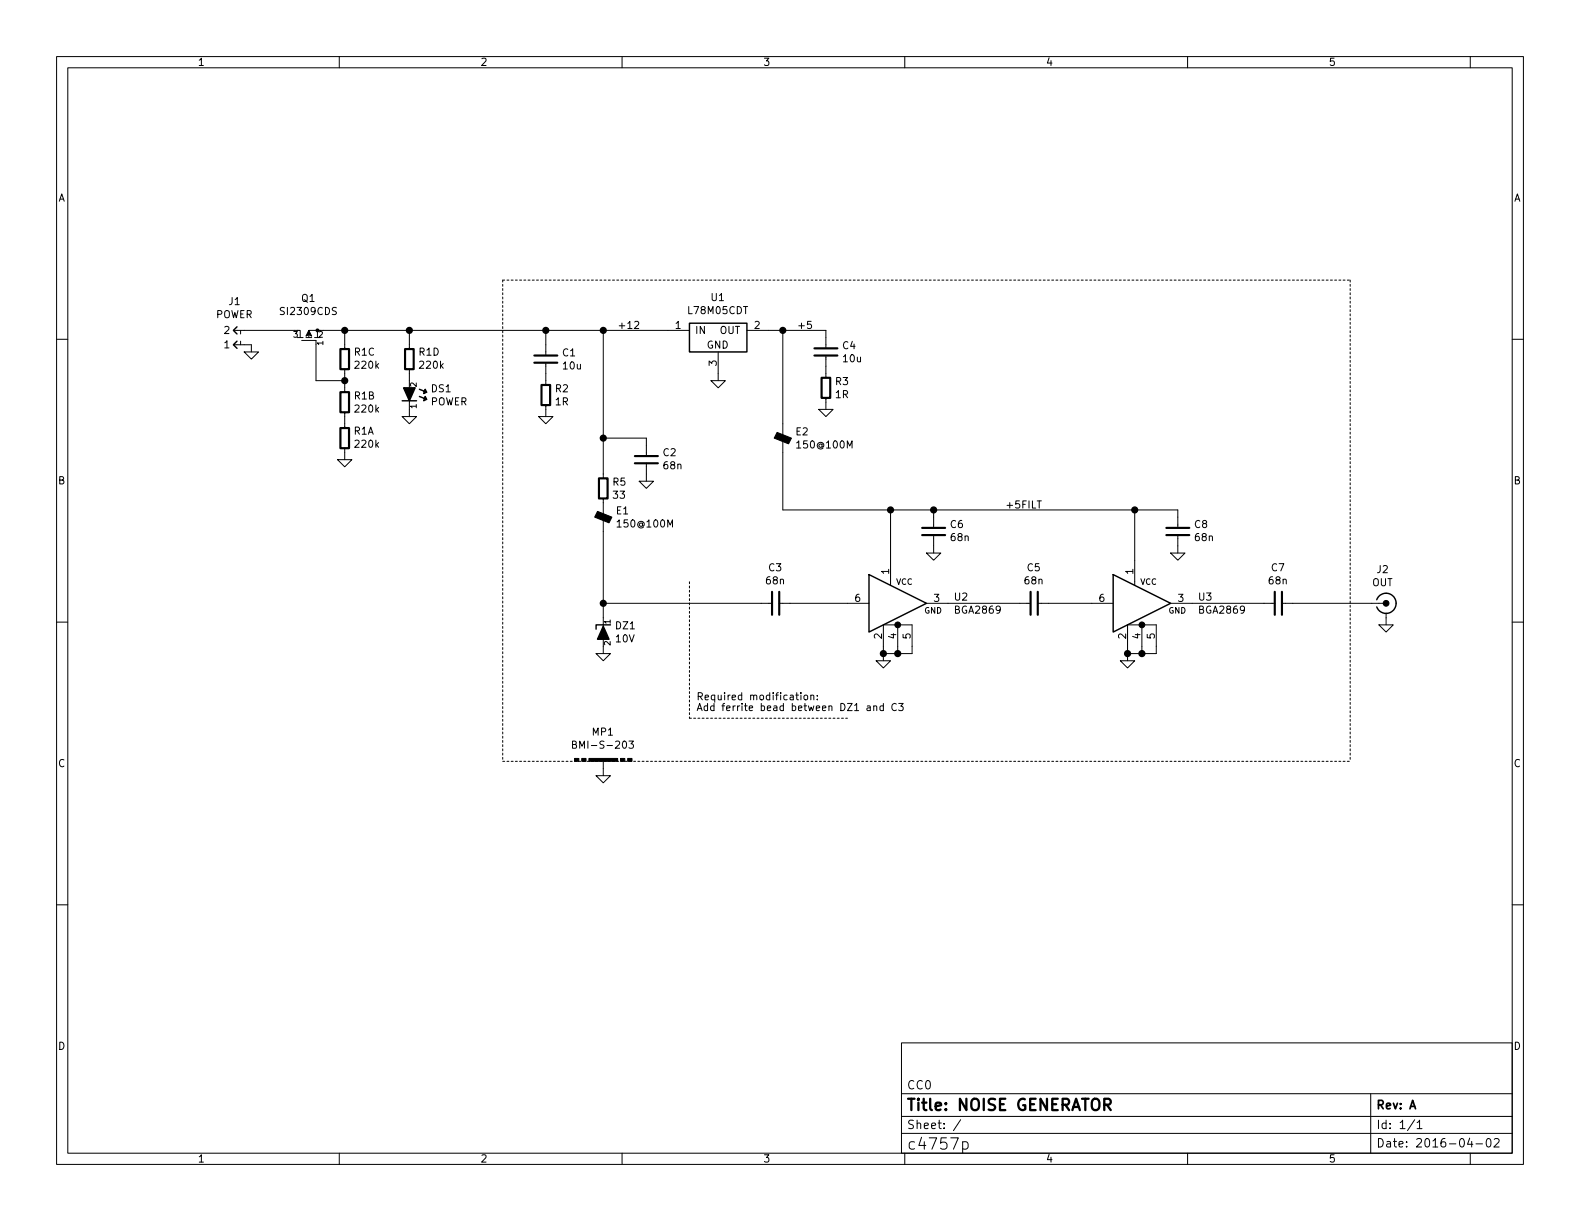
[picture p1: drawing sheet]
<svg xmlns="http://www.w3.org/2000/svg" width="279mm" height="216mm" viewBox="0 0 279 216" stroke-linecap="round" stroke-linejoin="round" font-family="sans-serif">
<g fill="none" stroke="#000" stroke-width=".18">
<path d="M10 10h259.4v195.9h-259.4zM12 12h255.4v191.9h-255.4zM60 10v2M110 10v2M160 10v2M210 10v2M260 10v2M10 60h2M41.3 58.4h10.8M42.5 58.4v.7M52.6 59.7h1M54.1 59.7h1"/>
<path d="M55.6 59.7h1M56.6 58.4h-2v1.3M57.1 58.4h64.8M61 58.4v3.3M72.4 58.4v3.3M96.5 58.4v4.5M106.7 58.4v26.2M112.2 56.9l.5-.1 .3 .4-.1 .2-.7 .7h.8M132.1 58.4h13.9v3.2M138.4 58.4v31.8h69.9v3.1M267.4 60h2M41.3 61h3.1v1.2"/>
<path d="M42.5 60.3v.7M43.2 62.2h2.5l-1.3 1.3zM53.3 60.2h2.6M55.9 61v6.3h5.1M61 65.3v4M61 72.9v2.8M61 79.2v2.1M71.1 73.7h2.6l-1.3 1.2zM72.4 65.3v2M72.4 70.9v2.8M95.2 73.7h2.6l-1.3 1.2zM96.5 64.1v4"/>
<path d="M96.5 71.6v2.1M106.7 77.5h7.6v3.1M125.7 67.3h2.6l-1.3 1.3zM127 62.2v5.1M140.9 78.3l.3-.3v1.2M140.9 79.2h.7M144.8 72.4h2.5l-1.3 1.3zM146 62.9v3.9M146 70.4v2M59.7 81.3h2.5l-1.2 1.3zM106.7 88.1v22.6M109.1 92.3l.4-.4v1.3"/>
<path d="M109.1 93.2h.8M113 85.1h2.6l-1.3 1.3zM114.3 81.9v3.2M157.5 90.2v13.3M163.8 97.8h2.6l-1.3 1.3zM165.1 90.2v3.1M165.1 94.6v3.2M183.4 88.6h.7M200.7 90.2v13.3M207 97.8h2.5l-1.2 1.3zM208.3 94.6v3.2M10 110h2"/>
<path d="M105.4 115.6h2.5l-1.2 1.2zM106.7 106.7h29.8M106.7 114.3v1.3M137.8 106.7h15.9M154.9 116.8h2.6l-1.3 1.3zM156.2 115.6h5.1v-5.1h-5.1v6.3M158.7 110.5v5.1M163.8 106.7h18.4M183.5 106.7h13.3M198.1 116.8h2.6l-1.3 1.3zM199.4 115.6h5.1v-5.1h-5.1v6.3M201.9 110.5v5.1"/>
<path d="M207 106.7h18.4M226.7 106.7h18.4M243.8 110.5h2.6l-1.3 1.3zM245.1 108.5v2M267.4 110h2M101.2 131.6h.6l.1-.2v-.2l-.7-.2v1.3h.5l.2-.1 .1-.3-.3-.3M105.4 137.2h2.5l-1.2 1.2zM106.7 134.6v2.6M111.2 131h.8l-.4 .5 .3 .1 .1 .5-.2 .2-.6-.1M141.6 122.5v.1M141.6 122.9v.8M142.3 123l.3-.1 .2 .1-.1 .7h-.3l-.2-.2z"/>
<path d="M143.4 123l.2-.1 .3 .1v.7M143.4 122.9v.8M144.5 123.6v.1M144.5 123v.1M153.4 124.9h.4l.1 .8M153.9 125.1l-.4 .1-.2 .1 .2 .4 .4-.1M154.5 124.9l.2-.1 .3 .1v.8M154.5 124.8v.9M156.2 124.9l-.4-.1-.2 .2 .1 .6h.5M156.2 124.4v1.3M158.5 124.5a.6 .6 0 0 0-.8 .4 .6 .6 0 0 0 .5 .8l.3-.2M158.9 124.4h.8l-.4 .5 .3 .1 .1 .4-.2 .3-.6-.2"/>
<path d="M10 160h2M267.4 160h2M159.4 184.4h108v19.5h-108zM159.4 197.4h108M159.4 193.4h108M169.9 198l-1.3 1.9M242.4 193.4v10.5M250.2 198l-1.3 1.9M250.6 198.5l.4-.4v1.5M250.6 199.6h.9M60 203.9v2M110 203.9v2"/>
<path d="M159.4 200.4h108M160 203.9v2M170.2 202a.68 .68 0 0 1 .9 .1l.1 .2-.1 .7-.3 .2-.6-.1M210 203.9v2M259.9 201.2l-.4 1.1h1M260 203.9v2M261 202.3h1.2M262.9 201.5l.4-.2a.94 .94 0 0 1 0 1.5 .82 .82 0 0 1-.4-1.3zM264.2 201.5l.2-.2h.4l.2 .2 .1 .3-.9 1h.9"/>
</g>
<path d="M195.3 195.4h.7a.55 .55 0 0 0 .4-.6 .55 .55 0 0 0-.4-.5h-.7v2M195.7 195.4l.7 .9" fill="none" stroke="#000" stroke-width=".41"/>
<g fill="#000" stroke="#000" stroke-width=".18">
<path d="M54.6 58.4l.5 1-.5-.2-.5 .2zM137.4 76.5l2.6 1-.6 1-2.5-1zM105.7 90.4l2.5 1-.5 1.1-2.5-1.1zM101.6 134.1h.8v.5h-.8zM102.9 134.1h.7v.5h-.7zM104.1 134.1h5.1v.5h-5.1zM109.7 134.1h.8v.5h-.8zM111 134.1h.8v.5h-.8z"/>
<circle cx="56.1" cy="58.4" r=".25"/>
<circle cx="158.8" cy="110.5" r=".51"/>
<circle cx="201.9" cy="110.5" r=".51"/>
<circle cx="245.1" cy="106.7" r=".51"/>
</g>
<path d="M41.9 57.8l-.6 .6 .6 .7M121.9 57.2h10.2v5h-10.2zM41.9 60.3l-.6 .7 .6 .6M71.1 70.9h2.6M74.2 70.1l1.2 .5-.5 .3 .3-.8 .2 .5M74.2 68.8l1.2 .5-.5 .3 .3-.8 .2 .5M107.9 110.5h-2.5v.8M153.7 101.6l10.1 5.1-10.1 5.1zM196.8 101.6l10.2 5.1-10.2 5.1zM243.5 106a1.77 1.77 0 0 1 2.7-.7 1.77 1.77 0 0 1 0 2.8 1.77 1.77 0 0 1-2.7-.8" fill="none" stroke="#000" stroke-width=".25"/>
<g fill="#000" stroke="#000" stroke-width=".25">
<path d="M71.4 68.6h2l-1 2.3zM106.7 110.7l1 2.3h-2z"/>
<circle cx="61" cy="58.4" r=".51"/>
<circle cx="72.4" cy="58.4" r=".51"/>
<circle cx="96.5" cy="58.4" r=".51"/>
<circle cx="106.7" cy="58.4" r=".51"/>
<circle cx="138.4" cy="58.4" r=".51"/>
<circle cx="61" cy="67.3" r=".51"/>
<circle cx="106.7" cy="77.5" r=".51"/>
<circle cx="157.5" cy="90.2" r=".51"/>
<circle cx="165.1" cy="90.2" r=".51"/>
<circle cx="200.7" cy="90.2" r=".51"/>
<circle cx="106.7" cy="106.7" r=".51"/>
<circle cx="156.2" cy="115.6" r=".51"/>
<circle cx="158.8" cy="115.6" r=".51"/>
<circle cx="199.4" cy="115.6" r=".51"/>
<circle cx="201.9" cy="115.6" r=".51"/>
</g>
<g fill="none" stroke="#000" stroke-width=".38">
<path d="M60.2 75.7h1.5v3.5h-1.5zM60.2 69.3h1.5v3.6h-1.5zM60.2 61.7h1.5v3.6h-1.5zM71.6 61.7h1.6v3.6h-1.6zM94.5 64.1h4.1M94.5 62.9h4.1M95.8 68.1h1.5v3.5h-1.5zM144 62.9h4.1M144 61.6h4.1M145.3 66.8h1.5v3.6h-1.5zM105.9 84.6h1.5v3.5h-1.5zM112.3 80.6h4"/>
<path d="M112.3 81.9h4M163.1 93.3h4M163.1 94.6h4M206.2 93.3h4.1M206.2 94.6h4.1M136.5 104.6v4.1M137.8 104.6v4.1M182.2 104.6v4.1M183.5 104.6v4.1M225.4 104.6v4.1M226.7 104.6v4.1"/>
</g>
<path d="M88.9 49.5h149.9M88.9 49.5v85.1M238.8 49.5v85.1M121.9 102.9v24.1M88.9 134.6h149.9M121.9 127h28" fill="none" stroke="#000" stroke-width=".18" stroke-dasharray=".3 .4"/>
<g font-size="2.8">
<text x="160.4" y="196.4">Title: NOISE GENERATOR</text>
<text x="160.4" y="203.3">c4757p</text>
</g>
<g font-size="2.1">
<text x="160.4" y="192.6">CC0</text>
<text x="243.4" y="196.1">Rev: A</text>
<text x="160.4" y="199.6">Sheet: /</text>
<text x="243.4" y="202.9">Date: 2016-04-02</text>
<text x="243.4" y="199.6">Id: 1/1</text>
</g>
<g font-size="1.8">
<text x="35" y="11.6">1</text>
<text x="85" y="11.6">2</text>
<text x="135" y="11.6">3</text>
<text x="185" y="11.6">4</text>
<text x="235" y="11.6">5</text>
<text x="10.4" y="35.6">A</text>
<text x="267.8" y="35.6">A</text>
<text x="40.6" y="53.9">J1</text>
<text x="53.4" y="53.4">Q1</text>
<text x="125.9" y="53.2">U1</text>
<text x="38.2" y="56.3">POWER</text>
<text x="39.9" y="59.1">2</text>
<text x="49.9" y="55.7">SI2309CDS</text>
<text x="109.2" y="58.2">+12</text>
<text x="119.5" y="58.2">1</text>
<text x="121.9" y="55.5">L78M05CDT</text>
<text x="122.9" y="59.1">IN</text>
<text x="127.3" y="59.1">OUT</text>
<text x="133.5" y="58.2">2</text>
<text x="141" y="58.2">+5</text>
<text x="39.9" y="61.6">1</text>
<text x="62.8" y="62.9">R1C</text>
<text x="63" y="65.2">220k</text>
<text x="74.2" y="62.9">R1D</text>
<text x="74.4" y="65.2">220k</text>
<text x="99.6" y="63">C1</text>
<text x="99.7" y="65.3">10u</text>
<text x="125" y="61.6">GND</text>
<text x="126.7" y="64.6" transform="rotate(-90 126.7 64.6)">3</text>
<text x="149.1" y="61.7">C4</text>
<text x="149.3" y="64.1">10u</text>
<text x="62.8" y="70.6">R1B</text>
<text x="76.2" y="71.7">POWER</text>
<text x="76.4" y="69.4">DS1</text>
<text x="98.3" y="69.4">R2</text>
<text x="98.3" y="71.7">1R</text>
<text x="147.9" y="68.1">R3</text>
<text x="147.9" y="70.4">1R</text>
<text x="62.7" y="76.9">R1A</text>
<text x="63" y="72.9">220k</text>
<text x="140.8" y="77">E2</text>
<text x="63" y="79.2">220k</text>
<text x="117.4" y="80.7">C2</text>
<text x="117.5" y="83">68n</text>
<text x="141.4" y="79.3">150@100M</text>
<text x="10.4" y="85.6">B</text>
<text x="108.5" y="85.9">R5</text>
<text x="108.6" y="88.2">33</text>
<text x="177.8" y="89.9">+5FILT</text>
<text x="267.8" y="85.6">B</text>
<text x="109.1" y="91">E1</text>
<text x="109.6" y="93.3">150@100M</text>
<text x="168.2" y="93.4">C6</text>
<text x="168.3" y="95.7">68n</text>
<text x="211.4" y="93.4">C8</text>
<text x="211.5" y="95.7">68n</text>
<text x="136" y="101">C3</text>
<text x="157.2" y="101.4" transform="rotate(-90 157.2 101.4)">1</text>
<text x="181.8" y="101">C5</text>
<text x="200.4" y="101.4" transform="rotate(-90 200.4 101.4)">1</text>
<text x="224.9" y="101">C7</text>
<text x="243.6" y="101.3">J2</text>
<text x="135.6" y="103.3">68n</text>
<text x="151.3" y="106.4">6</text>
<text x="165.3" y="106.4">3</text>
<text x="168.9" y="106.2">U2</text>
<text x="181.4" y="103.3">68n</text>
<text x="194.5" y="106.4">6</text>
<text x="208.4" y="106.4">3</text>
<text x="212.1" y="106.2">U3</text>
<text x="224.5" y="103.3">68n</text>
<text x="242.7" y="103.7">OUT</text>
<text x="109" y="111.3">DZ1</text>
<text x="109" y="113.6">10V</text>
<text x="156" y="112.9" transform="rotate(-90 156 112.9)">2</text>
<text x="158.5" y="112.9" transform="rotate(-90 158.5 112.9)">4</text>
<text x="161" y="112.9" transform="rotate(-90 161 112.9)">5</text>
<text x="169" y="108.5">BGA2869</text>
<text x="199.1" y="112.9" transform="rotate(-90 199.1 112.9)">2</text>
<text x="201.7" y="112.9" transform="rotate(-90 201.7 112.9)">4</text>
<text x="204.2" y="112.9" transform="rotate(-90 204.2 112.9)">5</text>
<text x="212.2" y="108.5">BGA2869</text>
<text x="123.2" y="123.8">Required modification:</text>
<text x="123.2" y="125.7">Add ferrite bead between DZ1 and C3</text>
<text x="104.9" y="130.1">MP1</text>
<text x="10.4" y="135.6">C</text>
<text x="102.4" y="132.4">BMI-S-203</text>
<text x="267.8" y="135.6">C</text>
<text x="10.4" y="185.6">D</text>
<text x="267.8" y="185.6">D</text>
<text x="35" y="205.5">1</text>
<text x="85" y="205.5">2</text>
<text x="135" y="205.5">3</text>
<text x="185" y="205.5">4</text>
<text x="235" y="205.5">5</text>
</g>
<g font-size="1.4">
<text x="52" y="59.7">3</text>
<text x="56.4" y="59.7">2</text>
<text x="57.1" y="61" transform="rotate(-90 57.1 61)">1</text>
<text x="73.7" y="68.3" transform="rotate(-90 73.7 68.3)">2</text>
<text x="73.7" y="72.1" transform="rotate(-90 73.7 72.1)">1</text>
<text x="158.5" y="103.4">VCC</text>
<text x="201.7" y="103.4">VCC</text>
<text x="107.9" y="110.2" transform="rotate(-90 107.9 110.2)">1</text>
<text x="163.5" y="108.5">GND</text>
<text x="206.7" y="108.5">GND</text>
<text x="107.9" y="114" transform="rotate(-90 107.9 114)">2</text>
</g>
</svg>
